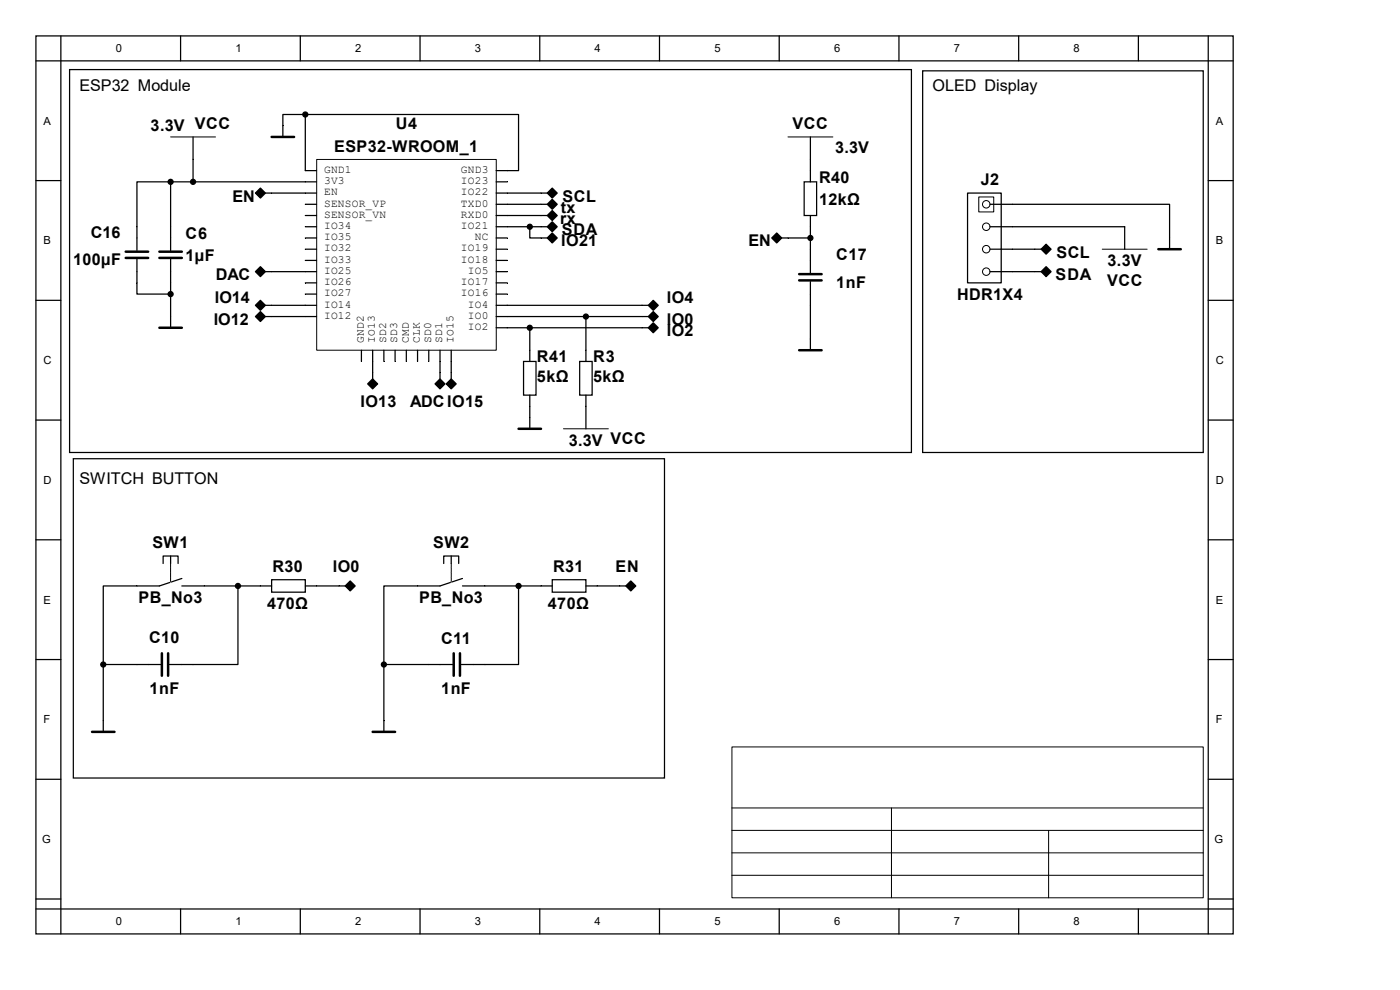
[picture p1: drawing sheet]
<svg xmlns="http://www.w3.org/2000/svg" width="297mm" height="210mm" viewBox="0 0 297 210" stroke-linecap="round" stroke-linejoin="round" font-family="sans-serif">
<g fill="none" stroke="#000" stroke-width=".26">
<path d="M7.6 7.6h254v190.5h-254zM7.6 12.9h254M12.9 7.6v190.5M14.8 14.8h178.6v81.2h-178.6zM38.3 7.6v5.3M63.7 7.6v5.3M89.1 7.6v5.3M114.5 7.6v5.3M139.9 7.6v5.3M165.3 7.6v5.3M190.7 7.6v5.3M195.7 15h59.6v81h-59.6z"/>
<path d="M216.1 7.6v5.3M241.5 7.6v5.3M256.3 7.6v190.5M7.6 38.3h5.3M36.2 38.6h-7.1v14.5M36.2 38.6h31M36.2 38.6v14.5M41 29.1v9.5M64.8 24.3h45.2v11.9h-4.7M64.8 24.3h-4.8v4.8M64.8 24.3v11.9h2.4M105.3 38.6h2.3"/>
<path d="M170.6 38.6h2.6v7.1h-2.6zM171.9 29.1v9.5M256.3 38.3h5.3M29.1 55v7.4h7.1M36.2 55v14.5M55.2 40.2l.8 .8-.8 .8-.7-.8zM55.2 56.8l.8 .8-.8 .8-.7-.8zM56.3 41h10.9M56.3 57.6h10.9M64.8 43.3h2.4M64.8 45.7h2.4M64.8 48.1h2.4"/>
<path d="M64.8 50.5h2.4M64.8 52.9h2.4M64.8 55.2h2.4M105.3 41h10.8M105.3 43.3h10.8M105.3 45.7h10.8M105.3 48.1h10.8M105.3 50.5h2.3M105.3 52.9h2.3M105.3 55.2h2.3M105.3 57.6h2.3M112.4 48.1v2.4h3.7"/>
<path d="M116.4 43.3l.8-.8 .8 .8-.8 .8zM116.4 45.7l.8-.8 .8 .8-.8 .8zM116.4 48.1l.8-.8 .8 .8-.8 .8zM116.4 41l.8-.8 .8 .8-.8 .8zM116.4 50.5l.8-.8 .8 .8-.8 .8zM164 50.5l.8-.8 .8 .8-.8 .8zM165.8 50.5h6.1M171.9 45.7v12.2M171.9 59.7v14.6M205.3 41h7.1v19h-7.1zM210 43.3h38.1v9.6M210 48.1h28.6v4.8"/>
<path d="M210 52.9h10.9M210 57.6h10.9M221.1 57.6l.8-.8 .8 .8-.8 .8zM221.1 52.9l.8-.8 .8 .8-.8 .8zM7.6 63.7h5.3M55.2 66.4l.8 .8-.8 .7-.7-.7zM55.2 64l.8 .8-.8 .8-.7-.8zM56.3 64.8h10.9M56.3 67.2h10.9M64.8 60h2.4M64.8 62.4h2.4M76.7 74.3v2.4"/>
<path d="M79.1 74.3v6.1M81.4 74.3v2.4M83.8 74.3v2.4M86.2 74.3v2.4M88.6 74.3v2.4M91 74.3v2.4M93.3 74.3v6.1M95.7 74.3v6.1M105.3 60h2.3M105.3 62.4h2.3M105.3 64.8h32.2M105.3 67.2h32.2"/>
<path d="M105.3 69.5h32.2M111.1 76.7h2.6v7.1h-2.6zM112.4 69.5v7.2M123 76.7h2.6v7.1h-2.6zM124.3 67.2v9.5M137.8 67.2l.8-.8 .8 .8-.8 .7zM137.8 69.5l.8-.8 .8 .8-.8 .8zM137.8 64.8l.8-.8 .8 .8-.8 .8zM256.3 63.7h5.3M7.6 89.1h5.3M15.6 97.3h125.4v67.7h-125.4zM78.3 81.4l.8-.8 .8 .8-.8 .8z"/>
<path d="M92.6 81.4l.7-.8 .8 .8-.8 .8zM95.7 80.6l.8 .8-.8 .8-.8-.8zM112.4 83.8v7.2M124.3 83.8v7.2M256.3 89.1h5.3M7.6 114.5h5.3M34.6 119.5v-1.5h3.2v1.5M36.2 118v1.5M94.1 119.5v-1.5h3.2v1.5M95.7 118v1.5M256.3 114.5h5.3M7.6 139.9h5.3"/>
<path d="M38.6 122.7l-4.8 1.6h-11.9v16.7M38.6 124.3h19M50.5 124.3v16.7h-14.6M57.6 123h7.2v2.6h-7.2zM64.8 124.3h8.4M73.5 124.3l.8-.8 .8 .8-.8 .8zM98.1 122.7l-4.8 1.6h-11.9v16.7M98.1 124.3h19.1M110 124.3v16.7h-12.2M117.2 123h7.1v2.6h-7.1zM124.3 124.3h8.5M133.8 123.5l.8 .8-.8 .8-.8-.8z"/>
<path d="M256.3 139.9h5.3M21.9 141h12.2M21.9 141v14.3M81.4 141v14.3M81.4 141h14.6M7.6 165.3h5.3M256.3 165.3h5.3M7.6 190.7h5.3M7.6 192.8h254M38.3 192.8v5.3M63.7 192.8v5.3M89.1 192.8v5.3"/>
<path d="M114.5 192.8v5.3M139.9 192.8v5.3M165.3 192.8v5.3M190.7 192.8v5.3M216.1 192.8v5.3M241.5 192.8v5.3M256.3 190.7h5.3"/>
</g>
<g fill="none" stroke="#000" stroke-width=".21">
<path d="M36.2 29.1h9.5M67.2 33.8h38.1v40.5h-38.1zM167.2 29.1h9.5M55.2 40.7l.3 .3-.3 .2-.2-.2zM55.2 57.4l.3 .2-.3 .3-.2-.3zM116.9 43.3l.3-.2 .2 .2-.2 .3zM116.9 45.7l.3-.2 .2 .2-.2 .3zM116.9 48.1l.3-.3 .2 .3-.2 .3zM116.9 41l.3-.3 .2 .3-.2 .2zM116.9 50.5l.3-.3 .2 .3-.2 .2zM164.5 50.5l.3-.3 .2 .3-.2 .2zM207.6 41.8h3.2v3.2h-3.2z"/>
<path d="M221.7 57.6l.2-.2 .3 .2-.3 .3zM221.7 52.9l.2-.3 .3 .3-.3 .2zM233.8 52.9h9.6M55.2 66.9l.3 .3-.3 .2-.2-.2zM55.2 64.5l.3 .3-.3 .2-.2-.2zM138.3 67.2l.3-.3 .3 .3-.3 .2zM138.3 69.5l.3-.2 .3 .2-.3 .3zM138.3 64.8l.3-.3 .3 .3-.3 .2zM78.8 81.4l.3-.2 .2 .2-.2 .3zM93.1 81.4l.2-.2 .3 .2-.3 .3zM95.5 81.4l.2-.2 .3 .2-.3 .3zM119.5 91h9.6"/>
<path d="M36.2 119.5v4M95.7 119.5v4M74 124.3l.3-.3 .3 .3-.3 .3zM133.6 124.3l.2-.3 .3 .3-.3 .3zM155.3 158.5h100v32h-100zM155.3 171.4h100M155.3 176.2h100M189.1 171.4v19M222.5 176.2v14.2M155.3 180.9h100M155.3 185.7h100"/>
<circle cx="209.2" cy="57.6" r=".79"/>
<circle cx="209.2" cy="43.3" r=".79"/>
<circle cx="209.2" cy="48.1" r=".79"/>
<circle cx="209.2" cy="52.9" r=".79"/>
</g>
<g fill="none" stroke="#000" stroke-width=".53">
<path d="M57.6 29.1h4.8M26.7 53.4h4.7M26.7 54.7h4.7M33.8 53.4h4.8M33.8 54.7h4.8M169.5 58.2h4.8M169.5 59.5h4.8M245.7 52.9h4.8M33.8 69.5h4.8M169.5 74.3h4.8M110 91h4.8M34.3 138.6v4.8"/>
<path d="M35.7 138.6v4.8M96.3 138.6v4.8M97.6 138.6v4.8M19.5 155.3h4.8M79.1 155.3h4.7"/>
</g>
<path d="M36.2 119.5v4M95.7 119.5v4" fill="none" stroke="#fff" stroke-width=".21"/>
<g fill="#000" stroke="#000" stroke-width=".26">
<path d="M55.2 39.9l1.1 1.1-1.1 1-1-1z" fill-rule="evenodd"/>
<path d="M55.2 56.6l1.1 1-1.1 1.1-1-1.1z" fill-rule="evenodd"/>
<path d="M116.1 43.3l1.1-1 1 1-1 1.1z" fill-rule="evenodd"/>
<path d="M116.1 45.7l1.1-1 1 1-1 1.1z" fill-rule="evenodd"/>
<path d="M116.1 48.1l1.1-1.1 1 1.1-1 1.1z" fill-rule="evenodd"/>
<path d="M116.1 41l1.1-1.1 1 1.1-1 1z" fill-rule="evenodd"/>
<path d="M116.1 50.5l1.1-1.1 1 1.1-1 1z" fill-rule="evenodd"/>
<path d="M164.8 49.4l1 1.1-1 1-1.1-1z" fill-rule="evenodd"/>
<path d="M220.9 57.6l1-1 1.1 1-1.1 1.1z" fill-rule="evenodd"/>
<path d="M220.9 52.9l1-1.1 1.1 1.1-1.1 1z" fill-rule="evenodd"/>
<path d="M55.2 66.1l1.1 1.1-1.1 1-1-1z" fill-rule="evenodd"/>
<path d="M55.2 63.7l1.1 1.1-1.1 1-1-1z" fill-rule="evenodd"/>
<path d="M137.5 67.2l1.1-1.1 1 1.1-1 1z" fill-rule="evenodd"/>
<path d="M137.5 69.5l1.1-1 1 1-1 1.1z" fill-rule="evenodd"/>
<path d="M137.5 64.8l1.1-1.1 1 1.1-1 1z" fill-rule="evenodd"/>
<path d="M78 81.4l1.1-1 1 1-1 1.1z" fill-rule="evenodd"/>
<path d="M92.3 81.4l1-1 1.1 1-1.1 1.1z" fill-rule="evenodd"/>
<path d="M95.7 80.4l1.1 1-1.1 1.1-1-1.1z" fill-rule="evenodd"/>
<path d="M73.2 124.3l1.1-1.1 1.1 1.1-1.1 1.1z" fill-rule="evenodd"/>
<path d="M132.8 124.3l1-1.1 1.1 1.1-1.1 1.1z" fill-rule="evenodd"/>
<circle cx="36.2" cy="38.6" r=".53"/>
<circle cx="41" cy="38.6" r=".53"/>
<circle cx="64.8" cy="24.3" r=".53"/>
<circle cx="112.4" cy="48.1" r=".53"/>
<circle cx="171.9" cy="50.5" r=".53"/>
<circle cx="36.2" cy="62.4" r=".53"/>
<circle cx="112.4" cy="69.5" r=".53"/>
<circle cx="124.3" cy="67.2" r=".53"/>
<circle cx="50.5" cy="124.3" r=".53"/>
<circle cx="110" cy="124.3" r=".53"/>
<circle cx="21.9" cy="141" r=".53"/>
<circle cx="81.4" cy="141" r=".53"/>
</g>
<g font-size="3.4">
<text x="16.8" y="19.2">ESP32 Module</text>
<text x="197.8" y="19.2">OLED Display</text>
<text x="32" y="27.7">3.3V VCC</text>
<text x="83.9" y="27.4">U4</text>
<text x="168.1" y="27.4">VCC</text>
<text x="70.9" y="32.2">ESP32-WROOM_1</text>
<text x="177.2" y="32.4">3.3V</text>
<text x="173.8" y="38.8">R40</text>
<text x="208.1" y="39.3">J2</text>
<text x="49.3" y="42.8">EN</text>
<text x="118.8" y="47.5">rx</text>
<text x="119" y="45.1">tx</text>
<text x="119.3" y="42.8">SCL</text>
<text x="173.8" y="43.6">12kΩ</text>
<text x="19.3" y="50.4">C16</text>
<text x="39.4" y="50.7">C6</text>
<text x="119" y="52.3">IO21</text>
<text x="119.2" y="49.9">SDA</text>
<text x="158.8" y="52.3">EN</text>
<text x="15.5" y="56.3">100µF</text>
<text x="39.4" y="55.5">1µF</text>
<text x="45.8" y="59.4">DAC</text>
<text x="177.4" y="55.2">C17</text>
<text x="223.9" y="59.4">SDA</text>
<text x="224.1" y="54.7">SCL</text>
<text x="234.9" y="56.5">3.3V</text>
<text x="45.6" y="64.2">IO14</text>
<text x="141.5" y="64.2">IO4</text>
<text x="177.4" y="61">1nF</text>
<text x="203" y="63.7">HDR1X4</text>
<text x="234.9" y="60.7">VCC</text>
<text x="45.3" y="69">IO12</text>
<text x="141.5" y="69">IO0</text>
<text x="141.5" y="71.3">IO2</text>
<text x="113.9" y="76.9">R41</text>
<text x="125.9" y="76.9">R3</text>
<text x="113.9" y="81.1">5kΩ</text>
<text x="125.9" y="81.1">5kΩ</text>
<text x="76.5" y="86.4">IO13</text>
<text x="87" y="86.4">ADC IO15</text>
<text x="120.6" y="94.6">3.3V VCC</text>
<text x="16.8" y="102.6">SWITCH BUTTON</text>
<text x="32.3" y="116.3">SW1</text>
<text x="91.9" y="116.3">SW2</text>
<text x="57.8" y="121.3">R30</text>
<text x="70.6" y="121.3">IO0</text>
<text x="117.3" y="121.3">R31</text>
<text x="130.6" y="121.3">EN</text>
<text x="29.4" y="128">PB_No3</text>
<text x="56.7" y="129.3">470Ω</text>
<text x="88.9" y="128">PB_No3</text>
<text x="116.2" y="129.3">470Ω</text>
<text x="31.6" y="136.4">C10</text>
<text x="93.6" y="136.7">C11</text>
<text x="31.7" y="147.3">1nF</text>
<text x="93.6" y="147.3">1nF</text>
</g>
<g font-size="2.4">
<text x="24.6" y="11.1">0</text>
<text x="50" y="11.1">1</text>
<text x="75.4" y="11.1">2</text>
<text x="100.8" y="11.1">3</text>
<text x="126.2" y="11.1">4</text>
<text x="151.6" y="11.1">5</text>
<text x="177" y="11.1">6</text>
<text x="202.4" y="11.1">7</text>
<text x="227.8" y="11.1">8</text>
<text x="9.2" y="26.5">A</text>
<text x="257.9" y="26.5">A</text>
<text x="68.7" y="36.7">GND1</text>
<text x="68.7" y="39.1">3V3</text>
<text x="68.7" y="41.4">EN</text>
<text x="97.8" y="41.4">IO22</text>
<text x="97.8" y="39.1">IO23</text>
<text x="97.8" y="36.7">GND3</text>
<text x="68.7" y="43.8">SENSOR_VP</text>
<text x="68.7" y="46.2">SENSOR_VN</text>
<text x="97.8" y="46.2">RXD0</text>
<text x="97.8" y="43.8">TXD0</text>
<text x="9.2" y="51.9">B</text>
<text x="68.7" y="48.6">IO34</text>
<text x="68.7" y="51">IO35</text>
<text x="68.7" y="53.3">IO32</text>
<text x="97.8" y="53.3">IO19</text>
<text x="97.8" y="48.6">IO21</text>
<text x="100.7" y="51">NC</text>
<text x="257.9" y="51.9">B</text>
<text x="68.7" y="55.8">IO33</text>
<text x="68.7" y="58.1">IO25</text>
<text x="97.8" y="55.8">IO18</text>
<text x="99.2" y="58.1">IO5</text>
<text x="68.7" y="60.5">IO26</text>
<text x="68.7" y="62.9">IO27</text>
<text x="68.7" y="65.3">IO14</text>
<text x="97.8" y="62.9">IO16</text>
<text x="97.8" y="60.5">IO17</text>
<text x="99.2" y="65.3">IO4</text>
<text x="68.7" y="67.6">IO12</text>
<text x="99.2" y="70">IO2</text>
<text x="99.2" y="67.6">IO0</text>
<text x="9.2" y="77.3">C</text>
<text x="77.2" y="72.7" transform="rotate(-90 77.2 72.7)">GND2</text>
<text x="79.5" y="72.7" transform="rotate(-90 79.5 72.7)">IO13</text>
<text x="81.9" y="72.7" transform="rotate(-90 81.9 72.7)">SD2</text>
<text x="84.3" y="72.7" transform="rotate(-90 84.3 72.7)">SD3</text>
<text x="86.7" y="72.7" transform="rotate(-90 86.7 72.7)">CMD</text>
<text x="89.1" y="72.7" transform="rotate(-90 89.1 72.7)">CLK</text>
<text x="91.4" y="72.7" transform="rotate(-90 91.4 72.7)">SD0</text>
<text x="93.8" y="72.7" transform="rotate(-90 93.8 72.7)">SD1</text>
<text x="96.2" y="72.7" transform="rotate(-90 96.2 72.7)">IO15</text>
<text x="257.9" y="77.3">C</text>
<text x="9.2" y="102.7">D</text>
<text x="257.9" y="102.7">D</text>
<text x="9.2" y="128.1">E</text>
<text x="257.9" y="128.1">E</text>
<text x="9.2" y="153.5">F</text>
<text x="257.9" y="153.5">F</text>
<text x="8.9" y="178.9">G</text>
<text x="257.6" y="178.9">G</text>
<text x="24.6" y="196.3">0</text>
<text x="50" y="196.3">1</text>
<text x="75.4" y="196.3">2</text>
<text x="100.8" y="196.3">3</text>
<text x="126.2" y="196.3">4</text>
<text x="151.6" y="196.3">5</text>
<text x="177" y="196.3">6</text>
<text x="202.4" y="196.3">7</text>
<text x="227.8" y="196.3">8</text>
</g>
</svg>
